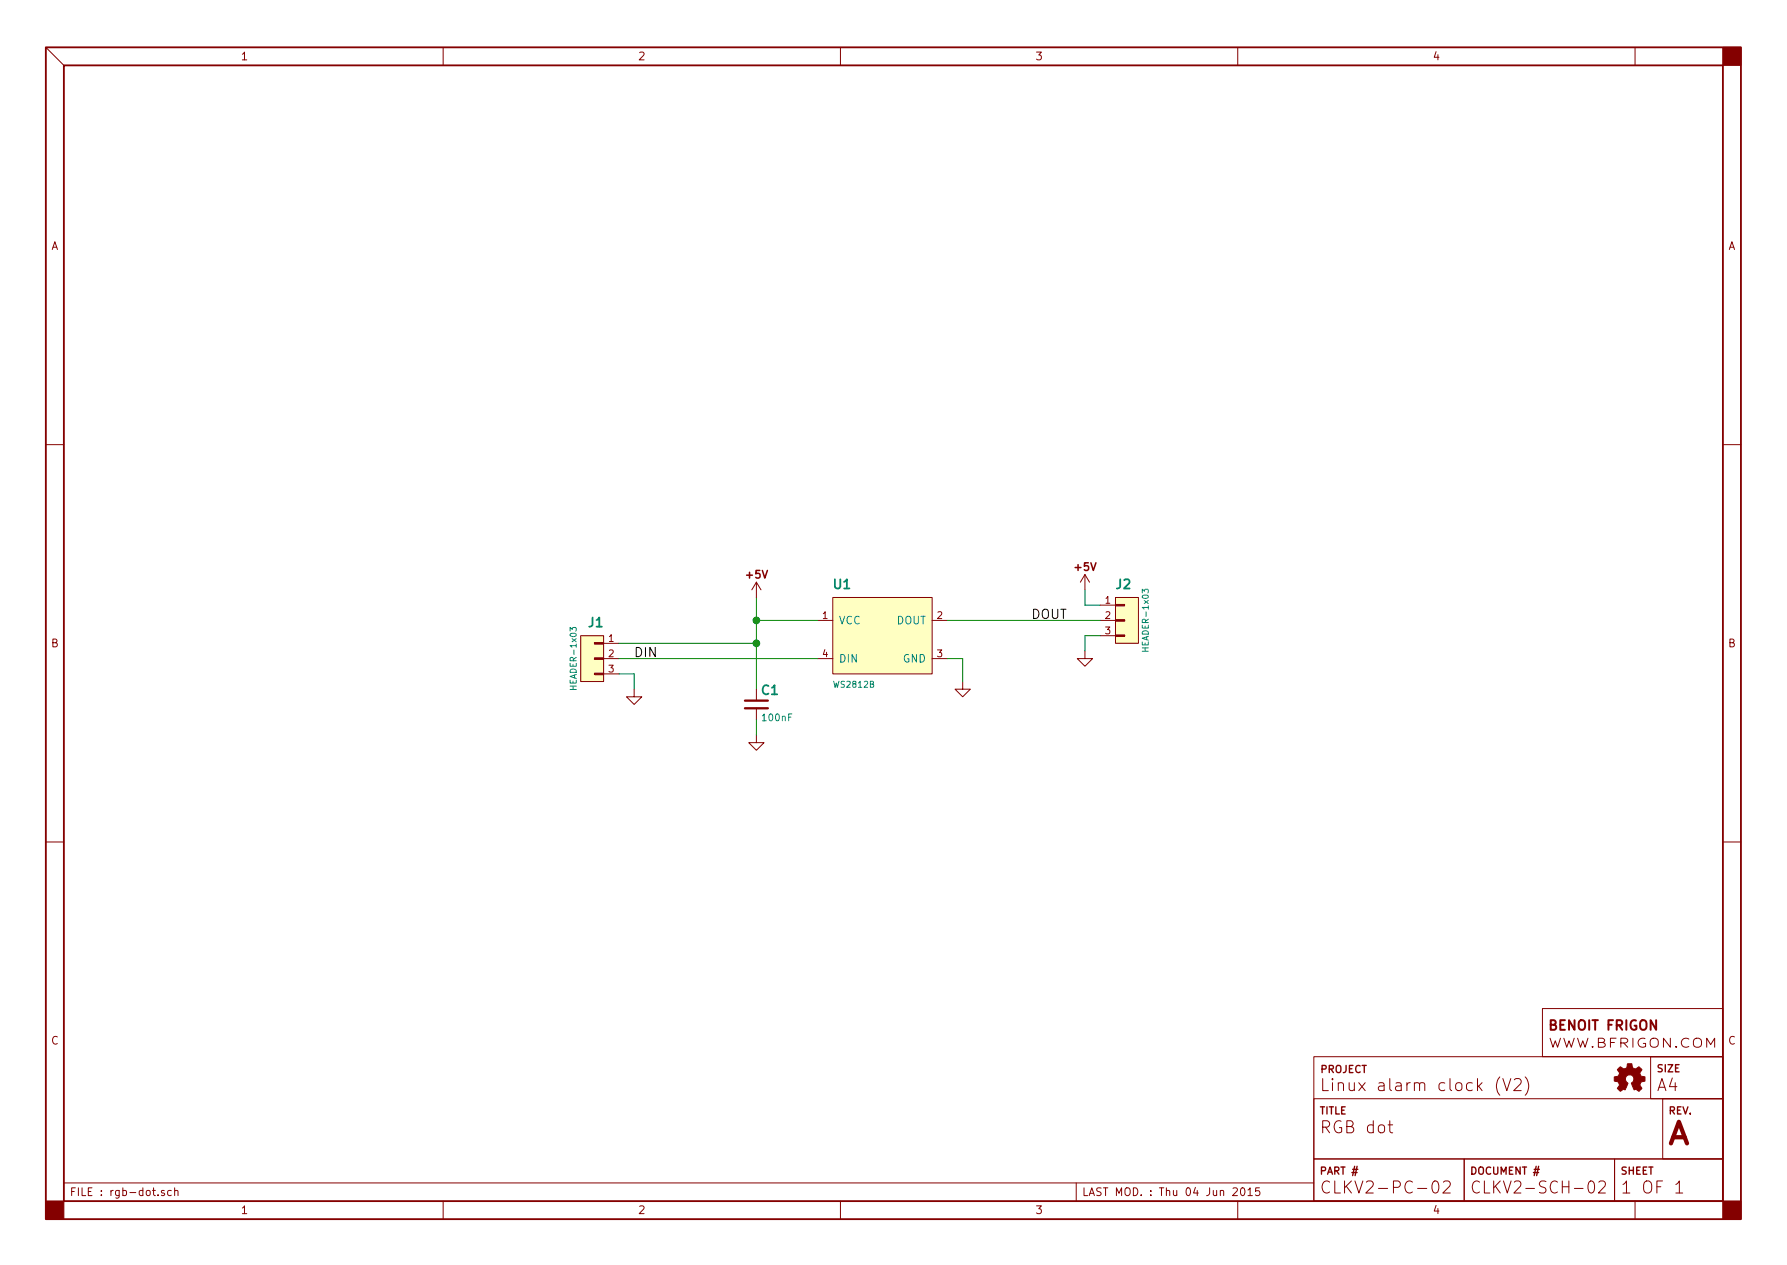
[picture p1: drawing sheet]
<svg xmlns="http://www.w3.org/2000/svg" width="297mm" height="210mm" viewBox="0 0 297 210" stroke-linecap="round" stroke-linejoin="round" font-family="sans-serif">
<g fill="none" stroke="#840000" stroke-width=".17">
<path d="M7.6 7.9l3 3M73.7 7.9v3M139.7 7.9v3M205.7 7.9v3M271.8 7.9v3M7.6 73.9h3M286.4 73.9h3M125.7 96.8l-.7 1.2M125.7 96.8v2.5M125.7 96.8l.8 1.2M138.4 99.3h16.5v12.7h-16.5zM180.3 95.5l-.7 1.3"/>
<path d="M180.3 95.5v2.5M180.3 95.5l.8 1.3M185.4 99.3h3.8v7.6h-3.8zM96.5 105.7h3.8v7.6h-3.8zM100.3 109.5h2.6M100.3 106.9h2.6M100.3 112h2.6M105.4 114.5v1.3h1.3l-1.3 1.3-1.3-1.3h1.3M125.7 114.5v2M125.7 117.7v1.9M135.9 103.1h2.5M135.9 109.5h2.5"/>
<path d="M154.9 103.1h2.6M154.9 109.5h2.6M160 113.3v1.2h1.3l-1.3 1.3-1.3-1.3h1.3M180.3 108.2v1.3h1.3l-1.3 1.2-1.2-1.2h1.2M182.9 103.1h2.5M182.9 100.6h2.5M182.9 105.7h2.5M7.6 139.9h3M125.7 122.2v1.2h1.3l-1.3 1.3-1.2-1.3h1.2M286.4 139.9h3M218.4 175.6h68v24h-68zM249.3 179a2.34 2.34 0 0 0 0 3"/>
<path d="M249.8 179.3l.7 2 .6-2M251.7 179.5l.3-.2 .7 .1a.55 .55 0 0 1 .1 .7l-1.2 1.2h1.3M253.5 179a2.26 2.26 0 0 1 0 3M256.4 167.6h30v8h-30zM274.4 175.6h12v7h-12zM274.4 172.8a.71 .71 0 0 1 .7-.3 .71 .71 0 0 1 .5 .6v.5a.7 .7 0 0 1-.6 .5 .7 .7 0 0 1-.7-.5zM277.6 172.6v1.5l-1.1-1.5v1.5M278.6 173.9l.1 .1h-.2l.1-.1v.2M280.7 172.7a.78 .78 0 0 0-1 .1 .78 .78 0 0 0 0 1.1 .78 .78 0 0 0 1 0M281.6 172.8a.71 .71 0 0 1 .7-.3 .71 .71 0 0 1 .5 .6v.5a.7 .7 0 0 1-.6 .5 .7 .7 0 0 1-.7-.5zM283.7 174.1v-1.5l.7 1 .6-1v1.5M10.6 196.6h207.8"/>
<path d="M27.3 197.9a.31 .31 0 0 0-.5 .1l.1 .2 .5 .3-.2 .2-.4-.1M28.5 197.9h-.4l-.2 .2v.5l.2 .1 .4-.1M29 198l.2-.1h.3l.1 .8M29 197.4v1.3M73.7 199.6v3M139.7 199.6v3M178.9 196.6v3M205 197.5l.4-.1 .2 .1 .1 .3-.8 .9h.8M205.7 199.6v3M206.3 197.5l.2-.1a.7 .7 0 0 1 .5 .6 .7 .7 0 0 1-.2 .6l-.2 .1a.7 .7 0 0 1-.3-1.2zM207.4 197.8l.4-.4v1.3M207.4 198.7h.8"/>
<path d="M209.3 197.4h-.6v.6l.2-.1 .4 .1 .1 .5-.2 .2-.5-.1M218.4 182.6h68v10h-68zM218.4 192.6h25v7h-25zM230.7 187h.8M231 186.3v1.7l.1 .2 .4 .1M238.3 196.4a.47 .47 0 0 1 .8 .3 1.04 1.04 0 0 1-.6 1.6 1.33 1.33 0 0 1-.2-1.9zM239.9 196.5l.3-.2 .7 .1a.55 .55 0 0 1 .1 .7l-1.2 1.2h1.3M243.4 192.6h25v7h-25zM265.8 196.5l.2-.2h.5a.56 .56 0 0 1 .3 .8l-1.1 1.2h1.2M268.4 192.6h18v7h-18zM271.8 199.6v3M276.4 182.6h10v10h-10z"/>
<path d="M278.6 196.9l.5-.6v2M278.6 198.3h1.1"/>
</g>
<path d="M7.6 7.9h281.8v194.7h-281.8zM10.6 10.9h275.8v188.7h-275.8z" fill="none" stroke="#840000" stroke-width=".3"/>
<g fill="#840000" stroke="#840000" stroke-width=".17">
<path d="M7.6 199.6h3v3h-3z"/>
<path d="M286.4 199.6h3v3h-3z"/>
<path d="M286.4 7.9h3v3h-3z"/>
<path d="M269.1 177.5a.29 .29 0 0 1 .2-.2 .29 .29 0 0 1 .3 .2l.3 .2a.66 .66 0 0 0 .6-.8v-.1h.7l.1 .3a.56 .56 0 0 0 .5 .6 .56 .56 0 0 0 .6-.4 .49 .49 0 0 1 .4 .4 .49 .49 0 0 1-.2 .6v.1a.54 .54 0 0 0 .7 .6h.1v.5a.3 .3 0 0 1-.1 .3 .3 .3 0 0 1-.3 0h-.2l-.2 .6 .1 .2a.28 .28 0 0 1 .2 .3 .28 .28 0 0 1-.2 .2l-.3 .3-.5-.4-.3 .1-.4-1a.73 .73 0 0 0 .4-1.1 .73 .73 0 0 0-1.1-.2 .73 .73 0 0 0-.1 1.1l.2 .2-.4 1-.3-.1-.3 .2a.3 .3 0 0 1-.3 .2 .3 .3 0 0 1-.2-.3l-.3-.2 .4-.5-.1-.4a.43 .43 0 0 0-.6-.3l-.2-.1v-.3a.27 .27 0 0 1 0-.3 .27 .27 0 0 1 .4-.1h.3l.2-.5-.4-.6z"/>
<path d="M98.8 111.9h1.5v.2h-1.5z"/>
<path d="M98.8 109.3h1.5v.3h-1.5z"/>
<path d="M98.8 106.8h1.5v.3h-1.5z"/>
<path d="M185.4 105.5h1.5v.3h-1.5z"/>
<path d="M185.4 103h1.5v.2h-1.5z"/>
<path d="M185.4 100.5h1.5v.2h-1.5z"/>
</g>
<g fill="#ffffc2" stroke="#ffffc2" stroke-width=".17">
<path d="M138.4 99.3h16.5v12.7h-16.5z"/>
<path d="M96.5 105.7h3.8v7.6h-3.8z"/>
<path d="M185.4 99.3h3.8v7.6h-3.8z"/>
</g>
<path d="M189.9 98.5v-.6l.3 .4 .1-.3h.5l.1 .1-.1 .4M94.8 104.9v-.6l.3 .3 .1-.3h.5l.1 .2-.1 .4" fill="none" stroke="#008484" stroke-width=".17"/>
<path d="M125.7 99.3v15.2M180.3 98v2.6h2.6M102.9 109.5h33M102.9 106.9h22.8M102.9 112h2.5v2.5M125.7 103.1h10.2M125.7 119.6v2.6M157.5 109.5h2.5v3.8M157.5 103.1h25.4M182.9 105.7h-2.6v2.5" fill="none" stroke="#008400" stroke-width=".17"/>
<g fill="#008400" stroke="#008400" stroke-width=".25">
<circle cx="125.7" cy="103.1" r=".51"/>
<circle cx="125.7" cy="106.9" r=".51"/>
</g>
<path d="M123.8 117.7h3.8M123.8 116.5h3.8" fill="none" stroke="#840000" stroke-width=".38"/>
<text font-size="5" fill="#840000" x="277.4" y="190.2">A</text>
<g font-size="2.8" fill="#840000">
<text x="219.4" y="181.4">Linux alarm clock (V2)</text>
<text x="275.4" y="181.4">A4</text>
<text x="219.4" y="188.4">RGB dot</text>
<text x="219.4" y="198.4">CLKV2-PC-02</text>
<text x="244.4" y="198.4">CLKV2-SCH-02</text>
<text x="269.4" y="198.4">1 OF 1</text>
</g>
<text font-size="2.2" fill="#840000" x="257.4" y="171.2">BENOIT FRIGON</text>
<g font-size="2.1" fill="#008484">
<text x="138.6" y="97.9">U1</text>
<text x="185.5" y="97.9">J2</text>
<text x="97.8" y="104.2">J1</text>
<text x="126.6" y="115.5">C1</text>
</g>
<g font-size="2.1">
<text x="171.4" y="102.9">DOUT</text>
<text x="105.4" y="109.2">DIN</text>
</g>
<text font-size="2.1" fill="#840000" x="257.4" y="174.1">WWW.BFRIGON.COM</text>
<g font-size="1.8" fill="#840000">
<text x="40.2" y="10">1</text>
<text x="106.2" y="10">2</text>
<text x="172.2" y="10">3</text>
<text x="238.3" y="10">4</text>
<text x="8.5" y="41.5">A</text>
<text x="287.2" y="41.5">A</text>
<text x="178.7" y="94.9">+5V</text>
<text x="124.1" y="96.1">+5V</text>
<text x="8.5" y="107.6">B</text>
<text x="287.2" y="107.6">B</text>
<text x="8.5" y="173.6">C</text>
<text x="287.2" y="173.6">C</text>
<text x="11.6" y="198.8">FILE : rgb-dot.sch</text>
<text x="40.2" y="201.8">1</text>
<text x="106.2" y="201.8">2</text>
<text x="172.2" y="201.8">3</text>
<text x="179.9" y="198.8">LAST MOD. : Thu 04 Jun 2015</text>
<text x="238.3" y="201.8">4</text>
</g>
<g font-size="1.8" fill="#008484">
<text x="139.4" y="103.8">VCC</text>
<text x="148.9" y="103.8">DOUT</text>
<text x="139.4" y="110.1">DIN</text>
<text x="150" y="110.1">GND</text>
</g>
<g font-size="1.7" fill="#840000">
<text x="219.5" y="178.3">PROJECT</text>
<text x="275.4" y="178.2">SIZE</text>
<text x="219.4" y="185.2">TITLE</text>
<text x="277.4" y="185.2">REV.</text>
<text x="219.4" y="195.2">PART #</text>
<text x="244.4" y="195.2">DOCUMENT #</text>
<text x="269.4" y="195.2">SHEET</text>
</g>
<g font-size="1.6" fill="#840000">
<text x="183.7" y="100.3">1</text>
<text x="101.2" y="106.7">1</text>
<text x="136.7" y="102.9">1</text>
<text x="155.8" y="102.9">2</text>
<text x="183.7" y="102.9">2</text>
<text x="183.7" y="105.4">3</text>
<text x="101.2" y="109.2">2</text>
<text x="101.2" y="111.8">3</text>
<text x="136.7" y="109.2">4</text>
<text x="155.8" y="109.2">3</text>
</g>
<text font-size="1.6" fill="#008484" x="126.8" y="119.9">100nF</text>
<g font-size="1.4" fill="#008484">
<text x="190.9" y="107.9" transform="rotate(-90 190.9 107.9)">HEADER-1x03</text>
<text x="95.8" y="114.3" transform="rotate(-90 95.8 114.3)">HEADER-1x03</text>
<text x="138.7" y="114.3">WS2812B</text>
</g>
</svg>
